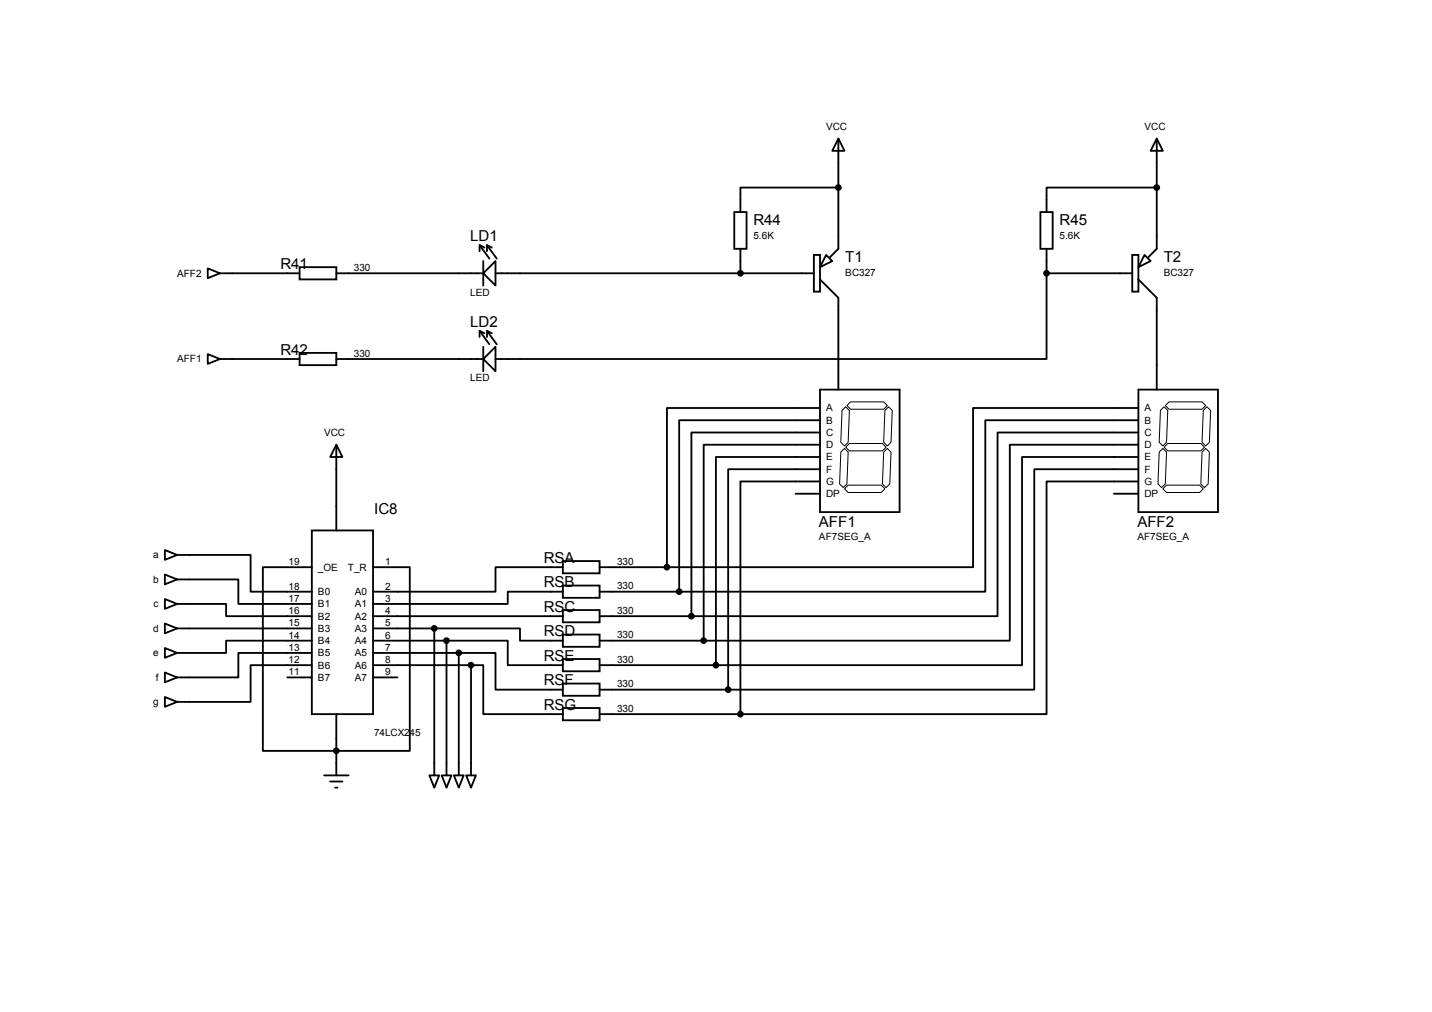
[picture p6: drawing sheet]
<svg xmlns="http://www.w3.org/2000/svg" width="297mm" height="210mm" viewBox="0 0 297 210" stroke-linecap="round" stroke-linejoin="round" font-family="sans-serif">
<g fill="none" stroke="#000" stroke-width=".38">
<path d="M173.9 28.7l1.3 2.6h-2.6zM173.9 38.9h-20.3v5.1M173.9 28.7v22.9l-1.8 1.8M239.9 28.7l1.3 2.6h-2.5zM239.9 38.9h-22.8v5.1M239.9 28.7v22.9l-1.7 1.8M43.1 55.7l2.5 1-2.5 1zM45.6 56.7h16.5M62.1 55.4h7.7v2.6h-7.7zM69.8 56.7h30.4M99.5 51.1v1M100.2 54.1v5.1"/>
<path d="M100.5 51.4l-1-.6 2 2.8M101 51.1v1M102 51.4l-1-.6 2 2.8M102.8 54.1v5.1l-2.6-2.5zM102.8 56.7h66M152.3 44h2.6v7.6h-2.6zM153.6 51.6v5.1M168.8 52.9h1.3v7.6h-1.3zM170.1 58l3.8 3.8v19M171.4 52.9l1.2 1.2-2.5 1.3zM215.8 44h2.6v7.6h-2.6zM217.1 56.7v17.8h-114.3"/>
<path d="M217.1 56.7h17.8M217.1 51.6v5.1M234.9 52.9h1.2v7.6h-1.2zM236.1 58l3.8 3.8v19M237.4 52.9l1.3 1.2-2.6 1.3zM43.1 73.4l2.5 1.1-2.5 1zM45.6 74.5h16.5M62.1 73.2h7.7v2.5h-7.7zM69.8 74.5h30.4M99.5 68.9v1M100.2 71.9v5.1M100.5 69.1l-1-.5 2 2.8"/>
<path d="M101 68.9v1M102 69.1l-1-.5 2 2.8M102.8 71.9v5.1l-2.6-2.5zM69.8 92.2l1.2 2.6h-2.5zM69.8 92.2v17.8M170.1 84.6h-31.8v33M170.1 87.2h-29.2v35.5M170.1 89.7h-26.7v38.1M170.1 92.2h-24.1v40.7M170.1 94.8h-21.6v43.2M170.1 97.3h-19.1v45.7M170.1 99.9h-16.5v48.2"/>
<path d="M170.1 80.8h16.5v25.4h-16.5zM236.1 84.6h-34.3v33h-63.5M236.1 87.2h-31.7v35.5h-63.5M236.1 89.7h-29.2v38.1h-63.5M236.1 92.2h-26.6v40.7h-63.5M236.1 94.8h-24.1v43.2h-63.5M236.1 97.3h-21.6v45.7h-63.5M236.1 99.9h-19v48.2h-63.5M236.1 80.8h16.5v25.4h-16.5zM34.2 114.1l2.5 1-2.5 1zM34.2 119.2l2.5 1-2.5 1zM36.7 115.1h15.3v7.6h12.7"/>
<path d="M64.7 110h12.7v38.1h-12.7zM64.7 117.6h-10.2v38.1h30.5v-38.1h-7.6M116.8 116.4h7.6v2.5h-7.6zM116.8 117.6h-14v5.1h-25.4M124.4 117.6h13.9M165 102.4h5.1M231.1 102.4h5M34.2 124.2l2.5 1.1-2.5 1zM34.2 129.3l2.5 1-2.5 1.1zM34.2 134.4l2.5 1-2.5 1zM34.2 139.5l2.5 1-2.5 1zM36.7 120.2h12.7v5.1h15.3"/>
<path d="M36.7 125.3h10.2v2.5h17.8M36.7 130.3h28M64.7 132.9h-17.8v2.5h-10.2M64.7 135.4h-15.3v5.1h-12.7M64.7 138h-12.7v7.6h-15.3M77.4 127.8h39.4M77.4 132.9h15.2M77.4 138h20.3M77.4 130.3h12.7M77.4 135.4h17.8M90.1 130.3h17.8v2.6h8.9M90.1 130.3v30.5"/>
<path d="M92.6 132.9h12.7v5.1h11.5M92.6 132.9v27.9M95.2 135.4h7.6v7.6h14M95.2 135.4v25.4M97.7 138h2.5v10.1h16.6M97.7 138v22.8M116.8 121.5h7.6v2.5h-7.6zM116.8 126.5h7.6v2.6h-7.6zM116.8 131.6h7.6v2.6h-7.6zM116.8 136.7h7.6v2.5h-7.6zM116.8 122.7h-11.5v2.6h-27.9M124.4 122.7h16.5"/>
<path d="M124.4 127.8h19M124.4 132.9h21.6M124.4 138h24.1M34.2 144.6l2.5 1-2.5 1zM59.6 140.5h5.1M69.8 148.1v12.7M77.4 140.5h5.1M116.8 141.8h7.6v2.5h-7.6zM116.8 146.9h7.6v2.5h-7.6zM124.4 143h26.6M124.4 148.1h29.2M67.2 160.8h5.1"/>
<path d="M68.5 162.1h2.5M69.5 163.4h.5M89.1 160.8h2l-1 2.6zM91.6 160.8h2l-1 2.6zM94.1 160.8h2.1l-1 2.6zM96.7 160.8h2l-1 2.6z"/>
<circle cx="173.9" cy="38.9" r=".51"/>
<circle cx="239.9" cy="38.9" r=".51"/>
<circle cx="153.6" cy="56.7" r=".51"/>
<circle cx="217.1" cy="56.7" r=".51"/>
<circle cx="138.3" cy="117.6" r=".51"/>
<circle cx="90.1" cy="130.3" r=".51"/>
<circle cx="92.6" cy="132.9" r=".51"/>
<circle cx="95.2" cy="135.4" r=".51"/>
<circle cx="97.7" cy="138" r=".51"/>
<circle cx="140.9" cy="122.7" r=".51"/>
<circle cx="143.4" cy="127.8" r=".51"/>
<circle cx="146" cy="132.9" r=".51"/>
<circle cx="148.5" cy="138" r=".51"/>
<circle cx="69.8" cy="155.7" r=".51"/>
<circle cx="151" cy="143" r=".51"/>
<circle cx="153.6" cy="148.1" r=".51"/>
</g>
<g fill="none" stroke="#000" stroke-width=".21">
<path d="M174.4 93.8l.8-.8 .7 .8-.2 6.6-.8 .7-.7-.7zM174.7 85.1l.7-.7 .8 .7-.3 6.6-.7 .8-.8-.8zM175.4 92.8l.8-.8h6.8l.8 .8-.8 .7h-6.8zM175.7 84.1l.7-.7h6.9l.8 .7-.8 .8h-6.9zM183.3 93.8l.8-.8 .7 .8-.2 6.6-.8 .7-.8-.7zM183.6 85.1l.7-.7 .8 .7-.3 6.6-.7 .8-.8-.8zM240.4 93.8l.8-.8 .8 .8-.3 6.6-.7 .7-.8-.7zM240.7 85.1l.8-.7 .7 .7-.2 6.6-.8 .8-.8-.8zM241.5 92.8l.7-.8h6.9l.7 .8-.7 .7h-6.9zM241.7 84.1l.8-.7h6.8l.8 .7-.8 .8h-6.8zM249.3 93.8l.8-.8 .8 .8-.3 6.6-.8 .7-.7-.7zM249.6 85.1l.8-.7 .7 .7-.2 6.6-.8 .8-.8-.8z"/>
<path d="M175.2 101.4l.7-.8h6.9l.8 .8-.8 .8h-6.9zM241.2 101.4l.8-.8h6.8l.8 .8-.8 .8h-6.8z"/>
</g>
<g fill="#000">
<circle cx="173.9" cy="38.9" r=".51"/>
<circle cx="239.9" cy="38.9" r=".51"/>
<circle cx="153.6" cy="56.7" r=".51"/>
<circle cx="217.1" cy="56.7" r=".51"/>
<circle cx="138.3" cy="117.6" r=".51"/>
<circle cx="90.1" cy="130.3" r=".51"/>
<circle cx="92.6" cy="132.9" r=".51"/>
<circle cx="95.2" cy="135.4" r=".51"/>
<circle cx="97.7" cy="138" r=".51"/>
<circle cx="140.9" cy="122.7" r=".51"/>
<circle cx="143.4" cy="127.8" r=".51"/>
<circle cx="146" cy="132.9" r=".51"/>
<circle cx="148.5" cy="138" r=".51"/>
<circle cx="69.8" cy="155.7" r=".51"/>
<circle cx="151" cy="143" r=".51"/>
<circle cx="153.6" cy="148.1" r=".51"/>
</g>
<g font-size="3.1">
<text x="156.3" y="46.7">R44</text>
<text x="219.8" y="46.7">R45</text>
<text x="97.5" y="50">LD1</text>
<text x="58.2" y="55.8">R41</text>
<text x="175.3" y="54.3">T1</text>
<text x="241.4" y="54.3">T2</text>
<text x="97.5" y="67.8">LD2</text>
<text x="58.2" y="73.6">R42</text>
<text x="77.6" y="106.6">IC8</text>
<text x="169.9" y="109.2">AFF1</text>
<text x="235.9" y="109.2">AFF2</text>
<text x="112.8" y="116.8">RSA</text>
<text x="112.8" y="121.8">RSB</text>
<text x="112.8" y="126.9">RSC</text>
<text x="112.8" y="132">RSD</text>
<text x="112.8" y="137.1">RSE</text>
<text x="112.8" y="142.2">RSF</text>
<text x="112.8" y="147.2">RSG</text>
</g>
<g font-size="2.1">
<text x="171.4" y="26.9">VCC</text>
<text x="237.4" y="26.9">VCC</text>
<text x="156.3" y="49.5">5.6K</text>
<text x="219.8" y="49.5">5.6K</text>
<text x="36.7" y="57.4">AFF2</text>
<text x="73.4" y="56.3">330</text>
<text x="175.3" y="57.1">BC327</text>
<text x="241.4" y="57.1">BC327</text>
<text x="97.5" y="61.3">LED</text>
<text x="36.7" y="75.2">AFF1</text>
<text x="73.4" y="74">330</text>
<text x="97.5" y="79.1">LED</text>
<text x="171.4" y="85.3">A</text>
<text x="171.4" y="87.9">B</text>
<text x="237.4" y="85.3">A</text>
<text x="237.4" y="87.9">B</text>
<text x="67.2" y="90.4">VCC</text>
<text x="171.4" y="90.4">C</text>
<text x="171.4" y="93">D</text>
<text x="171.4" y="95.5">E</text>
<text x="237.4" y="90.4">C</text>
<text x="237.4" y="93">D</text>
<text x="237.4" y="95.5">E</text>
<text x="171.4" y="98">F</text>
<text x="171.4" y="100.6">G</text>
<text x="237.4" y="98">F</text>
<text x="237.4" y="100.6">G</text>
<text x="171.4" y="103.1">DP</text>
<text x="237.4" y="103.1">DP</text>
<text x="169.9" y="112.1">AF7SEG_A</text>
<text x="235.9" y="112.1">AF7SEG_A</text>
<text x="31.8" y="115.8">a</text>
<text x="59.9" y="117.2">19</text>
<text x="66" y="118.4">_OE</text>
<text x="72.2" y="118.4">T_R</text>
<text x="79.9" y="117.2">1</text>
<text x="128" y="117.2">330</text>
<text x="31.8" y="120.9">b</text>
<text x="31.9" y="126">c</text>
<text x="59.9" y="122.3">18</text>
<text x="59.9" y="124.8">17</text>
<text x="66" y="123.4">B0</text>
<text x="66" y="126">B1</text>
<text x="73.6" y="123.4">A0</text>
<text x="73.6" y="126">A1</text>
<text x="79.9" y="122.3">2</text>
<text x="79.9" y="124.8">3</text>
<text x="128" y="122.3">330</text>
<text x="31.8" y="131.1">d</text>
<text x="59.9" y="127.4">16</text>
<text x="59.9" y="129.9">15</text>
<text x="66" y="128.5">B2</text>
<text x="66" y="131.1">B3</text>
<text x="73.6" y="128.5">A2</text>
<text x="73.6" y="131.1">A3</text>
<text x="79.9" y="127.4">4</text>
<text x="79.9" y="129.9">5</text>
<text x="128" y="127.3">330</text>
<text x="31.8" y="136.1">e</text>
<text x="59.9" y="132.5">14</text>
<text x="59.9" y="135">13</text>
<text x="59.9" y="137.5">12</text>
<text x="66" y="133.6">B4</text>
<text x="66" y="136.1">B5</text>
<text x="73.6" y="133.6">A4</text>
<text x="73.6" y="136.1">A5</text>
<text x="79.9" y="132.5">6</text>
<text x="79.9" y="135">7</text>
<text x="79.9" y="137.5">8</text>
<text x="128" y="132.4">330</text>
<text x="128" y="137.5">330</text>
<text x="32.3" y="141.2">f</text>
<text x="59.9" y="140.1">11</text>
<text x="66" y="138.7">B6</text>
<text x="66" y="141.2">B7</text>
<text x="73.6" y="138.7">A6</text>
<text x="73.6" y="141.2">A7</text>
<text x="79.9" y="140.1">9</text>
<text x="128" y="142.6">330</text>
<text x="31.8" y="146.3">g</text>
<text x="128" y="147.7">330</text>
<text x="77.6" y="152.7">74LCX245</text>
</g>
</svg>
